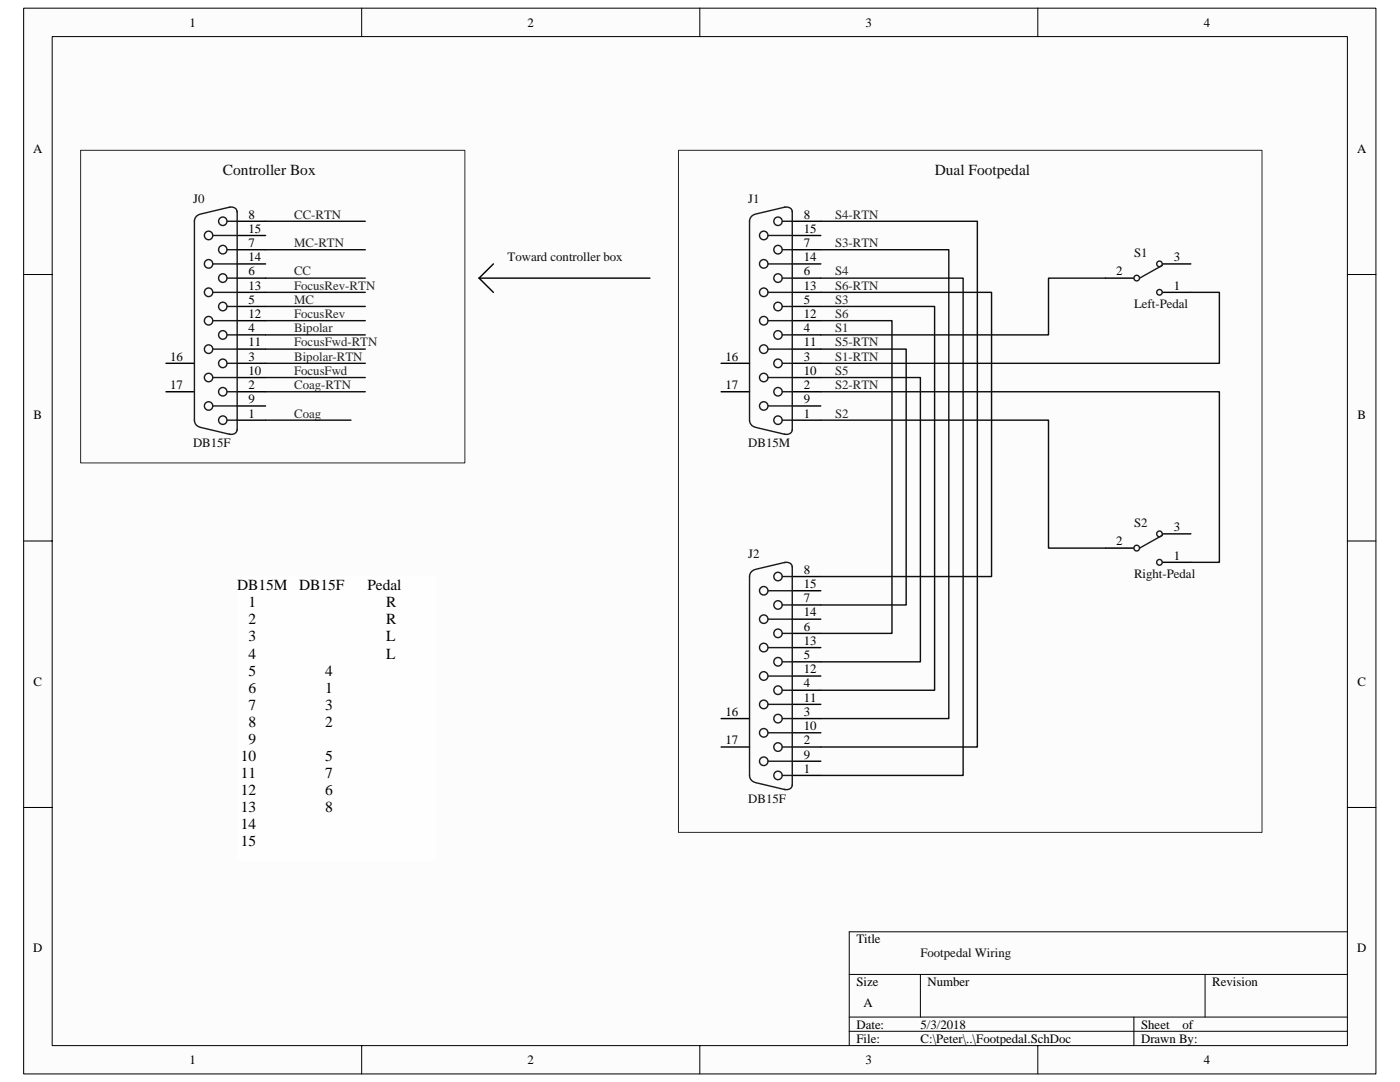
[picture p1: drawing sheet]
<svg xmlns="http://www.w3.org/2000/svg" width="279mm" height="216mm" viewBox="0 0 279 216" stroke-linecap="round" stroke-linejoin="round" font-family="sans-serif">
<path d="M4.7 1.7h269.9v212.6h-269.9z" fill="#fcfcfc"/>
<path d="M4.7 1.6h269.9v212.7h-269.9z" fill="none" stroke="#000" stroke-width=".2"/>
<path d="M10.4 7.3h258.5v201.3h-258.5z" fill="#fcfcfc"/>
<g fill="none" stroke="#000" stroke-width=".2">
<path d="M10.4 7.3h258.5v201.3h-258.5zM72.2 1.6v5.7M139.7 1.6v5.7M207.1 1.6v5.7M4.7 54.8h5.7M268.9 54.8h5.7M4.7 107.9h5.7M268.9 107.9h5.7M4.7 161.1h5.7M268.9 161.1h5.7M169.5 194.4h99.4M183.7 194.4v8.5"/>
<path d="M240.5 194.4v8.5M268.9 185.9h-99.4v22.7M72.2 208.6v5.7M139.7 208.6v5.7M169.5 202.9h99.4M169.5 205.8h99.4M207.1 208.6v5.7M226.3 202.9v5.7"/>
</g>
<g fill="none" stroke="#1c1c1c" stroke-width=".28">
<path d="M39.9 42.8a1.41 1.41 0 0 0-1.1 1.4v39.6a1.41 1.41 0 0 0 1.1 1.4M42.5 58.3h4.8M42.5 52.7h4.8M42.5 47h4.8M45.3 55.5h2M45.3 49.8h2M45.3 44.2h2M45.8 41.4a1.06 1.06 0 0 1 1.5 .8M45.9 41.3l-6 1.4M47.3 42.2v43.6M150.6 42.8a1.43 1.43 0 0 0-1 1.4v39.6a1.43 1.43 0 0 0 1 1.4M153.3 58.3h4.8"/>
<path d="M153.3 52.7h4.8M153.3 47h4.8M156.1 55.5h2M156.1 49.8h2M156.1 44.2h2M156.5 41.4a1.08 1.08 0 0 1 1.6 .8M156.7 41.3l-6 1.4M158.1 42.2v43.6M232 52.9l-4.6 2.6M42.5 75.3h4.8M42.5 69.7h4.8M42.5 64h4.8"/>
<path d="M45.3 78.2h2M45.3 72.5h2M45.3 66.8h2M45.3 61.2h2M153.3 75.3h4.8M153.3 69.7h4.8M153.3 64h4.8M156.1 78.2h2M156.1 72.5h2M156.1 66.8h2M156.1 61.2h2M39.9 85.3l6 1.4"/>
<path d="M42.5 81h4.8M45.3 83.8h2M47.3 85.7a1.06 1.06 0 0 1-1.5 .9M150.7 85.3l6 1.4M153.3 81h4.8M156.1 83.8h2M158.1 85.7a1.08 1.08 0 0 1-1.6 .9M150.6 113.7a1.43 1.43 0 0 0-1 1.3v39.7a1.43 1.43 0 0 0 1 1.4M153.3 117.9h4.8M156.1 115h2M156.5 112.3a1.08 1.08 0 0 1 1.6 .8M156.7 112.2l-6 1.4"/>
<path d="M158.1 113.1v43.6M232 106.8l-4.6 2.6M153.3 134.9h4.8M153.3 129.2h4.8M153.3 123.5h4.8M156.1 137.7h2M156.1 132.1h2M156.1 126.4h2M156.1 120.7h2M150.7 156.1l6 1.5M153.3 151.9h4.8M153.3 146.2h4.8"/>
<path d="M153.3 140.5h4.8M156.1 154.7h2M156.1 149.1h2M156.1 143.4h2M158.1 156.6a1.08 1.08 0 0 1-1.6 .9"/>
<circle cx="41.6" cy="47" r=".84"/>
<circle cx="41.6" cy="52.6" r=".84"/>
<circle cx="41.6" cy="58.3" r=".84"/>
<circle cx="44.5" cy="49.8" r=".84"/>
<circle cx="44.5" cy="55.5" r=".84"/>
<circle cx="44.5" cy="44.2" r=".84"/>
<circle cx="152.4" cy="47" r=".85"/>
<circle cx="152.4" cy="58.3" r=".85"/>
<circle cx="152.4" cy="52.6" r=".85"/>
<circle cx="155.3" cy="49.8" r=".85"/>
<circle cx="155.3" cy="55.5" r=".85"/>
<circle cx="155.3" cy="44.2" r=".84"/>
<circle cx="226.9" cy="55.5" r=".56"/>
<circle cx="231.4" cy="58.3" r=".55"/>
<circle cx="231.4" cy="52.7" r=".55"/>
<circle cx="41.6" cy="69.7" r=".84"/>
<circle cx="41.6" cy="64" r=".84"/>
<circle cx="41.6" cy="75.3" r=".84"/>
<circle cx="44.5" cy="72.5" r=".84"/>
<circle cx="44.5" cy="61.2" r=".84"/>
<circle cx="44.5" cy="66.8" r=".84"/>
<circle cx="44.5" cy="78.2" r=".84"/>
<circle cx="152.4" cy="64" r=".85"/>
<circle cx="152.4" cy="69.7" r=".85"/>
<circle cx="152.4" cy="75.3" r=".85"/>
<circle cx="155.3" cy="61.2" r=".85"/>
<circle cx="155.3" cy="72.5" r=".85"/>
<circle cx="155.3" cy="66.8" r=".85"/>
<circle cx="155.3" cy="78.2" r=".84"/>
<circle cx="41.6" cy="81" r=".84"/>
<circle cx="44.5" cy="83.8" r=".84"/>
<circle cx="152.4" cy="81" r=".85"/>
<circle cx="155.3" cy="83.8" r=".84"/>
<circle cx="152.4" cy="117.9" r=".85"/>
<circle cx="155.3" cy="115" r=".84"/>
<circle cx="226.8" cy="109.4" r=".57"/>
<circle cx="231.4" cy="112.2" r=".56"/>
<circle cx="231.4" cy="106.5" r=".56"/>
<circle cx="152.4" cy="134.9" r=".85"/>
<circle cx="152.4" cy="129.2" r=".85"/>
<circle cx="152.4" cy="123.5" r=".85"/>
<circle cx="155.3" cy="126.4" r=".85"/>
<circle cx="155.3" cy="137.7" r=".85"/>
<circle cx="155.3" cy="132" r=".85"/>
<circle cx="155.3" cy="120.7" r=".84"/>
<circle cx="152.4" cy="146.2" r=".85"/>
<circle cx="152.4" cy="151.9" r=".85"/>
<circle cx="152.4" cy="140.6" r=".85"/>
<circle cx="155.3" cy="143.4" r=".85"/>
<circle cx="155.3" cy="149.1" r=".85"/>
<circle cx="155.3" cy="154.7" r=".84"/>
</g>
<g fill="none" stroke="#000" stroke-width=".28">
<path d="M47.3 55.5h5.7M47.3 49.8h5.7M47.3 44.2h5.7M47.3 58.3h5.7M47.3 52.7h5.7M47.3 47h5.7M95.6 55.5h34.1M95.6 55.5l2.9 2.8M98.5 52.7l-2.9 2.8M158.1 55.5h5.7M158.1 49.8h5.7M158.1 44.2h5.7"/>
<path d="M158.1 58.3h5.7M158.1 52.7h5.7M158.1 47h5.7M220.6 55.5h5.7M232 58.3h5.7M232 52.7h5.7M33.1 78.2h5.7M33.1 72.5h5.7M47.3 78.2h5.7M47.3 72.5h5.7M47.3 66.8h5.7M47.3 61.2h5.7"/>
<path d="M47.3 75.3h5.7M47.3 69.7h5.7M47.3 64h5.7M143.9 78.2h5.7M143.9 72.5h5.7M158.1 78.2h5.7M158.1 72.5h5.7M158.1 66.8h5.7M158.1 61.2h5.7M158.1 75.3h5.7M158.1 69.7h5.7M158.1 64h5.7"/>
<path d="M47.3 83.8h5.7M47.3 81h5.7M158.1 83.8h5.7M158.1 81h5.7M158.1 115h5.7M158.1 117.9h5.7M220.6 109.4h5.7M232 106.5h5.7M232 112.2h5.7M158.1 137.7h5.7M158.1 132.1h5.7M158.1 126.4h5.7"/>
<path d="M158.1 120.7h5.7M158.1 134.9h5.7M158.1 129.2h5.7M158.1 123.5h5.7M143.9 149.1h5.7M143.9 143.4h5.7M158.1 154.7h5.7M158.1 149.1h5.7M158.1 143.4h5.7M158.1 151.9h5.7M158.1 146.2h5.7M158.1 140.5h5.7"/>
</g>
<g fill="none" stroke="#0e0e0e" stroke-width=".28">
<path d="M53 44.2h19.9M53 49.8h19.9M53 55.5h19.9M53 58.3h19.9M163.8 49.8h25.6v93.6h-25.6M163.8 55.5h28.4v99.2h-28.4M163.8 44.2h31.3v104.9h-31.3M163.8 58.3h34.1v56.7h-34.1M220.6 55.5h-11.3v11.3h-45.5M237.7 58.3h5.7v14.2h-79.6M53 61.2h19.9M53 64h19.9"/>
<path d="M53 66.8h19.9M53 69.7h19.9M53 72.5h19.9M53 75.3h19.9M53 78.2h19.9M163.8 78.2h79.6v34h-5.7M163.8 61.2h22.7v76.5h-22.7M163.8 75.3h19.9v56.8h-19.9M163.8 69.7h17v51h-17M163.8 64h14.2v62.4h-14.2M53 83.8h17M163.8 83.8h45.5v25.6h11.3"/>
</g>
<path d="M47.4 115.1h39.7v56.7h-39.7z" fill="#fefefe"/>
<path d="M47.3 115.1h39.8v56.7h-39.8z" fill="none" stroke="#fefefe" stroke-width=".2"/>
<path d="M16.1 30h76.7v62.4h-76.7zM135.4 30h116.5v136.1h-116.5z" fill="none" stroke="#262626" stroke-width=".2"/>
<g font-size="3.1" fill="#0e0e0e">
<text x="44.5" y="35">Controller Box</text>
<text x="186.5" y="35">Dual Footpedal</text>
</g>
<g font-size="3.1">
<text x="47.3" y="117.8">DB15M</text>
<text x="59.7" y="117.8">DB15F</text>
<text x="73.3" y="117.8">Pedal</text>
<text x="49.6" y="121.2">1</text>
<text x="49.6" y="124.6">2</text>
<text x="77.1" y="121.2">R</text>
<text x="77.1" y="124.6">R</text>
<text x="49.6" y="128">3</text>
<text x="49.6" y="131.4">4</text>
<text x="77.1" y="128">L</text>
<text x="77.1" y="131.4">L</text>
<text x="49.6" y="134.8">5</text>
<text x="64.9" y="134.8">4</text>
<text x="49.6" y="138.2">6</text>
<text x="49.6" y="141.6">7</text>
<text x="64.9" y="138.2">1</text>
<text x="64.9" y="141.6">3</text>
<text x="49.6" y="145">8</text>
<text x="49.6" y="148.4">9</text>
<text x="64.9" y="145">2</text>
<text x="48.1" y="151.8">10</text>
<text x="48.1" y="155.2">11</text>
<text x="64.9" y="151.8">5</text>
<text x="64.9" y="155.2">7</text>
<text x="48.1" y="158.6">12</text>
<text x="64.9" y="158.6">6</text>
<text x="48.1" y="162">13</text>
<text x="48.1" y="165.4">14</text>
<text x="64.9" y="162">8</text>
<text x="48.1" y="168.8">15</text>
</g>
<g font-size="2.6">
<text x="37.8" y="5.3">1</text>
<text x="105.3" y="5.3">2</text>
<text x="172.8" y="5.3">3</text>
<text x="240.2" y="5.3">4</text>
<text x="6.6" y="30.5">A</text>
<text x="270.8" y="30.5">A</text>
<text x="49.6" y="43.6">8</text>
<text x="49.6" y="46.4">15</text>
<text x="160.4" y="43.6">8</text>
<text x="160.4" y="46.4">15</text>
<text x="49.6" y="49.3">7</text>
<text x="49.6" y="52.1">14</text>
<text x="160.4" y="49.3">7</text>
<text x="160.4" y="52.1">14</text>
<text x="234.3" y="52.1">3</text>
<text x="49.6" y="54.9">6</text>
<text x="49.6" y="57.8">13</text>
<text x="160.4" y="54.9">6</text>
<text x="160.4" y="57.8">13</text>
<text x="222.8" y="54.9">2</text>
<text x="234.3" y="57.8">1</text>
<text x="49.6" y="60.6">5</text>
<text x="49.6" y="63.5">12</text>
<text x="160.4" y="60.6">5</text>
<text x="160.4" y="63.5">12</text>
<text x="34" y="72">16</text>
<text x="49.6" y="72">3</text>
<text x="49.6" y="66.3">4</text>
<text x="49.6" y="69.1">11</text>
<text x="144.8" y="72">16</text>
<text x="160.4" y="72">3</text>
<text x="160.4" y="66.3">4</text>
<text x="160.4" y="69.1">11</text>
<text x="34" y="77.6">17</text>
<text x="49.6" y="77.6">2</text>
<text x="49.6" y="74.8">10</text>
<text x="144.8" y="77.6">17</text>
<text x="160.4" y="77.6">2</text>
<text x="160.4" y="74.8">10</text>
<text x="6.7" y="83.7">B</text>
<text x="49.6" y="83.3">1</text>
<text x="49.6" y="80.5">9</text>
<text x="160.4" y="83.3">1</text>
<text x="160.4" y="80.5">9</text>
<text x="270.9" y="83.7">B</text>
<text x="234.3" y="106">3</text>
<text x="222.8" y="108.8">2</text>
<text x="234.3" y="111.7">1</text>
<text x="160.4" y="114.5">8</text>
<text x="160.4" y="117.3">15</text>
<text x="160.4" y="125.8">6</text>
<text x="160.4" y="120.2">7</text>
<text x="160.4" y="123">14</text>
<text x="160.4" y="131.5">5</text>
<text x="160.4" y="128.7">13</text>
<text x="6.7" y="136.8">C</text>
<text x="160.4" y="137.2">4</text>
<text x="160.4" y="134.3">12</text>
<text x="270.9" y="136.8">C</text>
<text x="144.8" y="142.9">16</text>
<text x="160.4" y="142.9">3</text>
<text x="160.4" y="140">11</text>
<text x="144.8" y="148.5">17</text>
<text x="160.4" y="148.5">2</text>
<text x="160.4" y="145.7">10</text>
<text x="160.4" y="154.2">1</text>
<text x="160.4" y="151.4">9</text>
<text x="6.6" y="190">D</text>
<text x="170.9" y="188.2">Title</text>
<text x="270.8" y="190">D</text>
<text x="170.9" y="196.7">Size</text>
<text x="185.1" y="196.7">Number</text>
<text x="241.9" y="196.7">Revision</text>
<text x="172.3" y="201">A</text>
<text x="170.9" y="205.2">Date:</text>
<text x="170.9" y="208.1">File:</text>
<text x="183.7" y="208.1">C:\Peter\..\Footpedal.SchDoc</text>
<text x="183.7" y="205.2">5/3/2018</text>
<text x="227.7" y="208.1">Drawn By:</text>
<text x="227.7" y="205.2">Sheet</text>
<text x="236" y="205.2">of</text>
<text x="37.8" y="212.3">1</text>
<text x="105.3" y="212.3">2</text>
<text x="172.8" y="212.3">3</text>
<text x="240.2" y="212.3">4</text>
</g>
<g font-size="2.6" fill="#0e0e0e">
<text x="38.5" y="40.5">J0</text>
<text x="149.3" y="40.5">J1</text>
<text x="101.3" y="52.1">Toward controller box</text>
<text x="226.3" y="51.3">S1</text>
<text x="226.3" y="61.5">Left-Pedal</text>
<text x="38.5" y="89.3">DB15F</text>
<text x="149.3" y="89.3">DB15M</text>
<text x="226.3" y="105.1">S2</text>
<text x="149.3" y="111.4">J2</text>
<text x="226.3" y="115.3">Right-Pedal</text>
<text x="149.3" y="160.1">DB15F</text>
<text x="183.7" y="191.1">Footpedal Wiring</text>
</g>
<g font-size="2.6" fill="#262626">
<text x="58.7" y="43.6">CC-RTN</text>
<text x="166.6" y="43.6">S4-RTN</text>
<text x="58.7" y="49.3">MC-RTN</text>
<text x="166.6" y="49.3">S3-RTN</text>
<text x="58.7" y="54.9">CC</text>
<text x="58.7" y="57.8">FocusRev-RTN</text>
<text x="166.6" y="54.9">S4</text>
<text x="166.6" y="57.8">S6-RTN</text>
<text x="58.7" y="60.6">MC</text>
<text x="58.7" y="63.5">FocusRev</text>
<text x="166.6" y="60.6">S3</text>
<text x="166.6" y="63.5">S6</text>
<text x="58.7" y="66.3">Bipolar</text>
<text x="58.7" y="69.1">FocusFwd-RTN</text>
<text x="58.7" y="72">Bipolar-RTN</text>
<text x="166.6" y="66.3">S1</text>
<text x="166.6" y="72">S1-RTN</text>
<text x="166.6" y="69.1">S5-RTN</text>
<text x="58.7" y="74.8">FocusFwd</text>
<text x="58.7" y="77.6">Coag-RTN</text>
<text x="166.6" y="77.6">S2-RTN</text>
<text x="166.6" y="74.8">S5</text>
<text x="58.7" y="83.3">Coag</text>
<text x="166.6" y="83.3">S2</text>
</g>
</svg>
